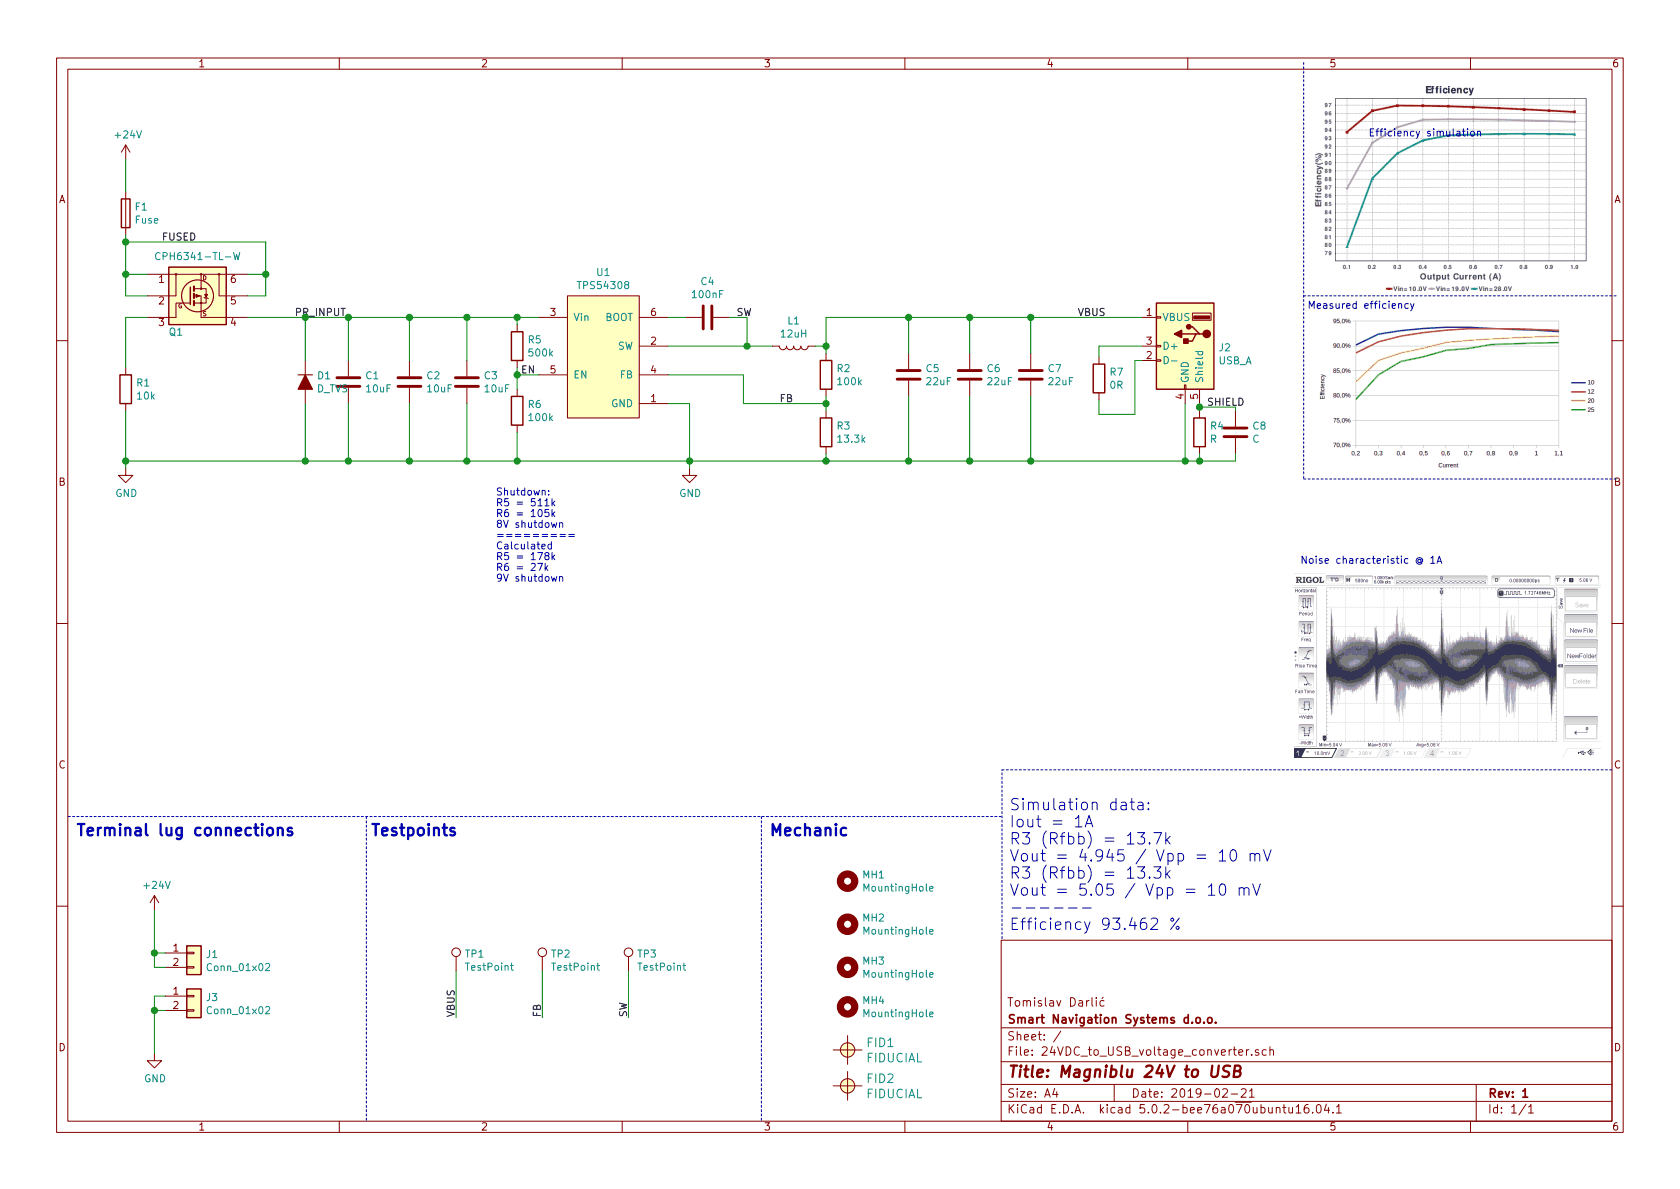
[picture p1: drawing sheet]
EESchema Schematic File Version 4
LIBS:24VDC_to_USB_voltage_converter-cache
EELAYER 29 0
EELAYER END
$Descr A4 11693 8268
encoding utf-8
Sheet 1 1
Title "Magniblu 24V to USB"
Date "2019-02-21"
Rev "1"
Comp "Smart Navigation Systems d.o.o."
Comment1 "Tomislav Darlić"
Comment2 ""
Comment3 ""
Comment4 ""
$EndDescr
$Comp
L power:+24V #PWR01
U 1 1
P 875 1100
F 0 "#PWR01" H 875 950 50  0001 C CNN
F 1 "+24V" H 890 1273 50  0000 C CNN
F 2 "" H 875 1100 50  0001 C CNN
F 3 "" H 875 1100 50  0001 C CNN
	1    875  1100
	1    0    0    -1  
$EndComp
$Comp
L Device:C C3
U 1 1
P 3250 2650
F 0 "C3" H 3365 2696 50  0000 L CNN
F 1 "10uF" H 3365 2605 50  0000 L CNN
F 2 "Capacitor_SMD:C_1206_3216Metric" H 3288 2500 50  0001 C CNN
F 3 "~" H 3250 2650 50  0001 C CNN
F 4 "Murata" H 3250 2650 50  0001 C CNN "Maker"
F 5 "GRT31CR61H106ME01L" H 3250 2650 50  0001 C CNN "Maker code"
F 6 "Multilayer Ceramic Capacitors MLCC - SMD/SMT 1206 50Vdc 10uF X5R 20% RoHS Compliant" H 3250 2650 50  0001 C CNN "Type"
F 7 "81-GRT31CR61H106ME1L" H 3250 2650 50  0001 C CNN "Mouser code"
	1    3250 2650
	1    0    0    -1  
$EndComp
$Comp
L Device:C C2
U 1 1
P 2850 2650
F 0 "C2" H 2965 2696 50  0000 L CNN
F 1 "10uF" H 2965 2605 50  0000 L CNN
F 2 "Capacitor_SMD:C_1206_3216Metric" H 2888 2500 50  0001 C CNN
F 3 "~" H 2850 2650 50  0001 C CNN
F 4 "Murata" H 2850 2650 50  0001 C CNN "Maker"
F 5 "GRT31CR61H106ME01L" H 2850 2650 50  0001 C CNN "Maker code"
F 6 "Multilayer Ceramic Capacitors MLCC - SMD/SMT 1206 50Vdc 10uF X5R 20% RoHS Compliant" H 2850 2650 50  0001 C CNN "Type"
F 7 "81-GRT31CR61H106ME1L" H 2850 2650 50  0001 C CNN "Mouser code"
	1    2850 2650
	1    0    0    -1  
$EndComp
$Comp
L Device:C C1
U 1 1
P 2425 2650
F 0 "C1" H 2540 2696 50  0000 L CNN
F 1 "10uF" H 2540 2605 50  0000 L CNN
F 2 "Capacitor_SMD:C_1206_3216Metric" H 2463 2500 50  0001 C CNN
F 3 "~" H 2425 2650 50  0001 C CNN
F 4 "Murata" H 2425 2650 50  0001 C CNN "Maker"
F 5 "GRT31CR61H106ME01L" H 2425 2650 50  0001 C CNN "Maker code"
F 6 "Multilayer Ceramic Capacitors MLCC - SMD/SMT 1206 50Vdc 10uF X5R 20% RoHS Compliant" H 2425 2650 50  0001 C CNN "Type"
F 7 "81-GRT31CR61H106ME1L" H 2425 2650 50  0001 C CNN "Mouser code"
	1    2425 2650
	1    0    0    -1  
$EndComp
$Comp
L Device:C C4
U 1 1
P 4925 2200
F 0 "C4" V 4673 2200 50  0000 C CNN
F 1 "100nF" V 4764 2200 50  0000 C CNN
F 2 "Capacitor_SMD:C_0603_1608Metric" H 4963 2050 50  0001 C CNN
F 3 "~" H 4925 2200 50  0001 C CNN
F 4 "Yageo" H 4925 2200 50  0001 C CNN "Maker"
F 5 "CC0603KRX7R9BB104" H 4925 2200 50  0001 C CNN "Maker code"
F 6 "Multilayer Ceramic Capacitors MLCC - SMD/SMT 100nF 50V X7R 10%" H 4925 2200 50  0001 C CNN "Type"
F 7 "603-CC603KRX7R9BB104" H 4925 2200 50  0001 C CNN "Mouser code"
	1    4925 2200
	0    1    1    0   
$EndComp
$Comp
L Device:Fuse F1
U 1 1
P 875 1475
F 0 "F1" H 935 1521 50  0000 L CNN
F 1 "Fuse" H 935 1430 50  0000 L CNN
F 2 "Local:Fuse_2410_(6125_metric)" V 805 1475 50  0001 C CNN
F 3 "~" H 875 1475 50  0001 C CNN
F 4 "BelFuse" H 875 1475 50  0001 C CNN "Maker"
F 5 "0679L1500-05" H 875 1475 50  0001 C CNN "Maker code"
F 6 "Surface Mount Fuses 1.5 A, 125 VAC / VDC" H 875 1475 50  0001 C CNN "Type"
F 7 "530-0679L1500-05" H 875 1475 50  0001 C CNN "Mouser code"
	1    875  1475
	1    0    0    -1  
$EndComp
$Comp
L Device:L L1
U 1 1
P 5525 2400
F 0 "L1" V 5347 2400 50  0000 C CNN
F 1 "12uH" V 5438 2400 50  0000 C CNN
F 2 "Inductor_SMD:L_Wuerth_WE-PD2-Typ-L" H 5525 2400 50  0001 C CNN
F 3 "~" H 5525 2400 50  0001 C CNN
F 4 "Bourns" H 5525 2400 50  0001 C CNN "Maker"
F 5 "SDE0805A-120M" H 5525 2400 50  0001 C CNN "Maker code"
F 6 "Fixed Inductors 12uH 20% SMD 0805 AEC-Q200" H 5525 2400 50  0001 C CNN "Type"
F 7 "652-SDE0805A-120M" H 5525 2400 50  0001 C CNN "Mouser code"
	1    5525 2400
	0    1    1    0   
$EndComp
Wire Wire Line
	875  1100 875  1325
Wire Wire Line
	4650 2200 4775 2200
Wire Wire Line
	4650 2400 5200 2400
Wire Wire Line
	5075 2200 5200 2200
Wire Wire Line
	5200 2200 5200 2400
Connection ~ 5200 2400
Wire Wire Line
	5200 2400 5375 2400
$Comp
L Local-special:FDC365P Q1
U 1 1
P 1375 2050
F 0 "Q1" H 1225 1800 50  0000 C CNN
F 1 "CPH6341-TL-W" H 1375 2326 50  0000 C CNN
F 2 "Package_TO_SOT_SMD:SOT-23-6_Handsoldering" H 1370 1735 50  0001 C CIN
F 3 "~" H 1375 2325 50  0000 C CNN
F 4 "ON Semiconductor" H 1375 2050 50  0001 C CNN "Maker"
F 5 "CPH6341-TL-W" H 1375 2050 50  0001 C CNN "Maker code"
F 6 "MOSFET PCH 4V DRIVE SERIES" H 1375 2050 50  0001 C CNN "Type"
F 7 "863-CPH6341-TL-W" H 1375 2050 50  0001 C CNN "Mouser code"
	1    1375 2050
	1    0    0    -1  
$EndComp
$Comp
L Device:R R1
U 1 1
P 875 2700
F 0 "R1" H 945 2746 50  0000 L CNN
F 1 "10k" H 945 2655 50  0000 L CNN
F 2 "Resistor_SMD:R_0603_1608Metric" V 805 2700 50  0001 C CNN
F 3 "~" H 875 2700 50  0001 C CNN
	1    875  2700
	1    0    0    -1  
$EndComp
$Comp
L Device:D_ALT D1
U 1 1
P 2125 2650
F 0 "D1" V 2079 2729 50  0000 L CNN
F 1 "D_TVS" V 2170 2729 50  0000 L CNN
F 2 "Local:D-FLAT" H 2125 2650 50  0001 C CNN
F 3 "~" H 2125 2650 50  0001 C CNN
F 4 "Diodes Incorporated" H 2125 2650 50  0001 C CNN "Maker"
F 5 "P4SMAJ30ADF-13" H 2125 2650 50  0001 C CNN "Maker code"
F 6 "ESD Suppressors / TVS Diodes Transient Voltage" H 2125 2650 50  0001 C CNN "Type"
F 7 "621-P4SMAJ30ADF-13" H 2125 2650 50  0001 C CNN "Mouser code"
	1    2125 2650
	0    1    1    0   
$EndComp
Wire Wire Line
	875  1625 875  1675
Wire Wire Line
	875  2050 1025 2050
Wire Wire Line
	1025 1900 875  1900
Connection ~ 875  1900
Wire Wire Line
	875  1900 875  2050
Wire Wire Line
	1725 1900 1850 1900
Wire Wire Line
	1725 2050 1850 2050
Wire Wire Line
	1850 2050 1850 1900
Wire Wire Line
	1850 1900 1850 1675
Wire Wire Line
	1850 1675 875  1675
Connection ~ 1850 1900
Connection ~ 875  1675
Wire Wire Line
	875  1675 875  1900
$Comp
L Device:R R3
U 1 1
P 5750 3000
F 0 "R3" H 5820 3046 50  0000 L CNN
F 1 "13.3k" H 5820 2955 50  0000 L CNN
F 2 "Resistor_SMD:R_0603_1608Metric" V 5680 3000 50  0001 C CNN
F 3 "~" H 5750 3000 50  0001 C CNN
F 4 "Yageo" H 5750 3000 50  0001 C CNN "Maker"
F 5 "AC0603FR-0713K3L" H 5750 3000 50  0001 C CNN "Maker code"
F 6 "Thick Film Resistors - SMD AEC-Q200 RoHS Compliant" H 5750 3000 50  0001 C CNN "Type"
F 7 "603-AC0603FR-0713K3L" H 5750 3000 50  0001 C CNN "Mouser code"
	1    5750 3000
	1    0    0    -1  
$EndComp
$Comp
L Device:R R2
U 1 1
P 5750 2600
F 0 "R2" H 5820 2646 50  0000 L CNN
F 1 "100k" H 5820 2555 50  0000 L CNN
F 2 "Resistor_SMD:R_0603_1608Metric" V 5680 2600 50  0001 C CNN
F 3 "~" H 5750 2600 50  0001 C CNN
F 4 "ROHM Semiconductor" H 5750 2600 50  0001 C CNN "Maker"
F 5 "SFR03EZPF1003" H 5750 2600 50  0001 C CNN "Maker code"
F 6 "Thick Film Resistors - SMD 0603 100Kohm 1% Anti-Sulfur AEC-Q200 RoHS Compliant" H 5750 2600 50  0001 C CNN "Type"
F 7 "755-SFR03EZPF1003" H 5750 2600 50  0001 C CNN "Mouser code"
	1    5750 2600
	1    0    0    -1  
$EndComp
Wire Wire Line
	5675 2400 5750 2400
Wire Wire Line
	5750 2400 5750 2450
Wire Wire Line
	5750 2750 5750 2800
Wire Wire Line
	4650 2600 5175 2600
Wire Wire Line
	5175 2600 5175 2800
Wire Wire Line
	5175 2800 5750 2800
Connection ~ 5750 2800
Wire Wire Line
	5750 2800 5750 2850
Wire Wire Line
	5750 3150 5750 3200
$Comp
L power:GND #PWR02
U 1 1
P 875 3250
F 0 "#PWR02" H 875 3000 50  0001 C CNN
F 1 "GND" H 880 3077 50  0000 C CNN
F 2 "" H 875 3250 50  0001 C CNN
F 3 "" H 875 3250 50  0001 C CNN
	1    875  3250
	1    0    0    -1  
$EndComp
Wire Wire Line
	4650 2800 4800 2800
Wire Wire Line
	4800 2800 4800 3200
Connection ~ 4800 3200
Wire Wire Line
	2125 2500 2125 2200
Wire Wire Line
	2425 2500 2425 2200
Connection ~ 2425 2200
Wire Wire Line
	2425 2200 2850 2200
Wire Wire Line
	2850 2500 2850 2200
Connection ~ 2850 2200
Wire Wire Line
	2850 2200 3250 2200
Wire Wire Line
	3250 2500 3250 2200
Connection ~ 3250 2200
Wire Wire Line
	3250 2200 3600 2200
Wire Wire Line
	2125 2800 2125 3200
Wire Wire Line
	2425 2800 2425 3200
Connection ~ 2425 3200
Wire Wire Line
	2425 3200 2850 3200
Wire Wire Line
	2850 2800 2850 3200
Connection ~ 2850 3200
Wire Wire Line
	2850 3200 3250 3200
Wire Wire Line
	3250 2800 3250 3200
Connection ~ 3250 3200
Wire Wire Line
	3250 3200 3600 3200
$Comp
L Connector:USB_A J2
U 1 1
P 8250 2400
F 0 "J2" H 8020 2391 50  0000 R CNN
F 1 "USB_A" H 8020 2300 50  0000 R CNN
F 2 "Local:BEL-USBA-SS-52100-001" H 8400 2350 50  0001 C CNN
F 3 " ~" H 8400 2350 50  0001 C CNN
F 4 "Bel" H 8250 2400 50  0001 C CNN "Maker"
F 5 "SS-52100-001" H 8250 2400 50  0001 C CNN "Maker code"
F 6 "USB Connectors USB 2.0 R Angle Recpt Type A" H 8250 2400 50  0001 C CNN "Type"
F 7 "530-SS-52100-001" H 8250 2400 50  0001 C CNN "Mouser code"
	1    8250 2400
	-1   0    0    -1  
$EndComp
Wire Wire Line
	5750 2400 5750 2200
Connection ~ 5750 2400
$Comp
L Device:C C5
U 1 1
P 6325 2600
F 0 "C5" H 6440 2646 50  0000 L CNN
F 1 "22uF" H 6440 2555 50  0000 L CNN
F 2 "Resistor_SMD:R_0805_2012Metric" H 6363 2450 50  0001 C CNN
F 3 "~" H 6325 2600 50  0001 C CNN
F 4 "Murata" H 6325 2600 50  0001 C CNN "Maker"
F 5 "GRM21BR61E226ME44K" H 6325 2600 50  0001 C CNN "Maker code"
F 6 "Capacitors MLCC - SMD/SMT 22UF 25V 20% 0805" H 6325 2600 50  0001 C CNN "Type"
F 7 "81-GRM21BR61E226ME4K" H 6325 2600 50  0001 C CNN "Mouser code"
	1    6325 2600
	1    0    0    -1  
$EndComp
$Comp
L Device:C C6
U 1 1
P 6750 2600
F 0 "C6" H 6865 2646 50  0000 L CNN
F 1 "22uF" H 6865 2555 50  0000 L CNN
F 2 "Resistor_SMD:R_0805_2012Metric" H 6788 2450 50  0001 C CNN
F 3 "~" H 6750 2600 50  0001 C CNN
F 4 "Murata" H 6750 2600 50  0001 C CNN "Maker"
F 5 "GRM21BR61E226ME44K" H 6750 2600 50  0001 C CNN "Maker code"
F 6 "Capacitors MLCC - SMD/SMT 22UF 25V 20% 0805" H 6750 2600 50  0001 C CNN "Type"
F 7 "81-GRM21BR61E226ME4K" H 6750 2600 50  0001 C CNN "Mouser code"
	1    6750 2600
	1    0    0    -1  
$EndComp
$Comp
L Device:C C7
U 1 1
P 7175 2600
F 0 "C7" H 7290 2646 50  0000 L CNN
F 1 "22uF" H 7290 2555 50  0000 L CNN
F 2 "Resistor_SMD:R_0805_2012Metric" H 7213 2450 50  0001 C CNN
F 3 "~" H 7175 2600 50  0001 C CNN
F 4 "Murata" H 7175 2600 50  0001 C CNN "Maker"
F 5 "GRM21BR61E226ME44K" H 7175 2600 50  0001 C CNN "Maker code"
F 6 "Capacitors MLCC - SMD/SMT 22UF 25V 20% 0805" H 7175 2600 50  0001 C CNN "Type"
F 7 "81-GRM21BR61E226ME4K" H 7175 2600 50  0001 C CNN "Mouser code"
	1    7175 2600
	1    0    0    -1  
$EndComp
Wire Wire Line
	5750 2200 6325 2200
Wire Wire Line
	6325 2450 6325 2200
Connection ~ 6325 2200
Wire Wire Line
	6325 2200 6750 2200
Wire Wire Line
	6750 2450 6750 2200
Connection ~ 6750 2200
Wire Wire Line
	6750 2200 7175 2200
Wire Wire Line
	7175 2450 7175 2200
Connection ~ 7175 2200
Wire Wire Line
	5750 3200 6325 3200
Wire Wire Line
	8250 3200 8250 2800
Connection ~ 5750 3200
Wire Wire Line
	4800 3200 5750 3200
Wire Wire Line
	6325 2750 6325 3200
Connection ~ 6325 3200
Wire Wire Line
	6325 3200 6750 3200
Wire Wire Line
	6750 2750 6750 3200
Connection ~ 6750 3200
Wire Wire Line
	6750 3200 7175 3200
Wire Wire Line
	7175 2750 7175 3200
$Comp
L Device:R R4
U 1 1
P 8350 3000
F 0 "R4" H 8420 3046 50  0000 L CNN
F 1 "R" H 8420 2955 50  0000 L CNN
F 2 "Resistor_SMD:R_0603_1608Metric" V 8280 3000 50  0001 C CNN
F 3 "~" H 8350 3000 50  0001 C CNN
	1    8350 3000
	1    0    0    -1  
$EndComp
$Comp
L Device:C C8
U 1 1
P 8600 3000
F 0 "C8" H 8715 3046 50  0000 L CNN
F 1 "C" H 8715 2955 50  0000 L CNN
F 2 "Capacitor_SMD:C_0603_1608Metric" H 8638 2850 50  0001 C CNN
F 3 "~" H 8600 3000 50  0001 C CNN
	1    8600 3000
	1    0    0    -1  
$EndComp
Wire Wire Line
	8350 2800 8350 2825
Wire Wire Line
	8600 2850 8600 2825
Wire Wire Line
	8600 2825 8350 2825
Connection ~ 8350 2825
Wire Wire Line
	8350 2825 8350 2850
Wire Wire Line
	8600 3150 8600 3200
Wire Wire Line
	8600 3200 8350 3200
Connection ~ 8250 3200
Wire Wire Line
	8350 3150 8350 3200
Connection ~ 8350 3200
Wire Wire Line
	8350 3200 8250 3200
$Comp
L Connector_Generic:Conn_01x02 J1
U 1 1
P 1350 6625
F 0 "J1" H 1430 6617 50  0000 L CNN
F 1 "Conn_01x02" H 1430 6526 50  0000 L CNN
F 2 "Local:TE FASTON 250 TAB 928814-1" H 1350 6625 50  0001 C CNN
F 3 "~" H 1350 6625 50  0001 C CNN
F 4 "TE Connectivity" H 1350 6625 50  0001 C CNN "Maker"
F 5 "928814-1" H 1350 6625 50  0001 C CNN "Maker code"
F 6 "Terminals GDS FLACHSTECK 6.3" H 1350 6625 50  0001 C CNN "Type"
F 7 "571-928814-1" H 1350 6625 50  0001 C CNN "Mouser code"
	1    1350 6625
	1    0    0    -1  
$EndComp
Wire Wire Line
	875  2200 875  2550
Wire Wire Line
	875  2200 1025 2200
Text Label 2050 2200 0    50   ~ 0
PR_INPUT
Text Label 7500 2200 0    50   ~ 0
VBUS
Text Label 5425 2800 0    50   ~ 0
FB
Text Label 5125 2200 0    50   ~ 0
SW
$Comp
L Connector_Generic:Conn_01x02 J3
U 1 1
P 1350 6925
F 0 "J3" H 1430 6917 50  0000 L CNN
F 1 "Conn_01x02" H 1430 6826 50  0000 L CNN
F 2 "Local:TE FASTON 250 TAB 928814-1" H 1350 6925 50  0001 C CNN
F 3 "~" H 1350 6925 50  0001 C CNN
F 4 "TE Connectivity" H 1350 6925 50  0001 C CNN "Maker"
F 5 "928814-1" H 1350 6925 50  0001 C CNN "Maker code"
F 6 "Terminals GDS FLACHSTECK 6.3" H 1350 6925 50  0001 C CNN "Type"
F 7 "571-928814-1" H 1350 6925 50  0001 C CNN "Mouser code"
	1    1350 6925
	1    0    0    -1  
$EndComp
$Comp
L power:+24V #PWR04
U 1 1
P 1075 6325
F 0 "#PWR04" H 1075 6175 50  0001 C CNN
F 1 "+24V" H 1090 6498 50  0000 C CNN
F 2 "" H 1075 6325 50  0001 C CNN
F 3 "" H 1075 6325 50  0001 C CNN
	1    1075 6325
	1    0    0    -1  
$EndComp
$Comp
L power:GND #PWR05
U 1 1
P 1075 7325
F 0 "#PWR05" H 1075 7075 50  0001 C CNN
F 1 "GND" H 1080 7152 50  0000 C CNN
F 2 "" H 1075 7325 50  0001 C CNN
F 3 "" H 1075 7325 50  0001 C CNN
	1    1075 7325
	1    0    0    -1  
$EndComp
Wire Wire Line
	1075 6325 1075 6625
Wire Wire Line
	1075 6625 1150 6625
Wire Wire Line
	1150 6725 1075 6725
Wire Wire Line
	1075 6725 1075 6625
Connection ~ 1075 6625
Wire Wire Line
	1150 6925 1075 6925
Wire Wire Line
	1075 6925 1075 7025
Wire Wire Line
	1150 7025 1075 7025
Connection ~ 1075 7025
Wire Wire Line
	1075 7025 1075 7325
Wire Notes Line
	2550 5675 2550 7800
Text Notes 525  5825 0    79   ~ 16
Terminal lug connections
$Comp
L Connector:TestPoint TP1
U 1 1
P 3175 6750
F 0 "TP1" H 3233 6870 50  0000 L CNN
F 1 "TestPoint" H 3233 6779 50  0000 L CNN
F 2 "TestPoint:TestPoint_Pad_D1.5mm" H 3375 6750 50  0001 C CNN
F 3 "~" H 3375 6750 50  0001 C CNN
	1    3175 6750
	1    0    0    -1  
$EndComp
Wire Wire Line
	3175 6750 3175 7075
Text Label 3175 7075 1    50   ~ 0
VBUS
$Comp
L Connector:TestPoint TP2
U 1 1
P 3775 6750
F 0 "TP2" H 3833 6870 50  0000 L CNN
F 1 "TestPoint" H 3833 6779 50  0000 L CNN
F 2 "TestPoint:TestPoint_Pad_D1.5mm" H 3975 6750 50  0001 C CNN
F 3 "~" H 3975 6750 50  0001 C CNN
	1    3775 6750
	1    0    0    -1  
$EndComp
Wire Wire Line
	3775 6750 3775 7075
$Comp
L Connector:TestPoint TP3
U 1 1
P 4375 6750
F 0 "TP3" H 4433 6870 50  0000 L CNN
F 1 "TestPoint" H 4433 6779 50  0000 L CNN
F 2 "TestPoint:TestPoint_Pad_D1.5mm" H 4575 6750 50  0001 C CNN
F 3 "~" H 4575 6750 50  0001 C CNN
	1    4375 6750
	1    0    0    -1  
$EndComp
Wire Wire Line
	4375 6750 4375 7075
Text Label 3775 7075 1    50   ~ 0
FB
Text Label 4375 7075 1    50   ~ 0
SW
Text Notes 7025 6475 0    79   ~ 0
Simulation data:\nIout = 1A\nR3 (Rfbb) = 13.7k\nVout = 4.945 / Vpp = 10 mV\nR3 (Rfbb) = 13.3k\nVout = 5.05 / Vpp = 10 mV\n------\nEfficiency 93.462 %
Wire Notes Line
	5300 5675 5300 7800
Text Notes 2575 5825 0    79   ~ 16
Testpoints
Wire Notes Line
	6975 6525 6975 5350
Wire Notes Line
	6975 5350 11225 5350
$Comp
L Local-special:TPS54308 U1
U 1 1
P 4200 2500
F 0 "U1" H 4200 3115 50  0000 C CNN
F 1 "TPS54308" H 4200 3024 50  0000 C CNN
F 2 "Package_TO_SOT_SMD:SOT-23-6_Handsoldering" H 5050 2400 50  0001 C CNN
F 3 "" H 5050 2400 50  0001 C CNN
F 4 "Texas Instruments" H 4200 2500 50  0001 C CNN "Maker"
F 5 "TPS54308DDCR" H 4200 2500 50  0001 C CNN "Maker code"
F 6 "Switching Voltage Regulator 4.5V to 28V Input, 3A Output, Synchronous 350kHz FCCM Step-Down Converter 6-SOT-23-THIN-40 to 125 RoHS Compliant" H 4200 2500 50  0001 C CNN "Type"
F 7 "595-TPS54308DDCR" H 4200 2500 50  0001 C CNN "Mouser code"
	1    4200 2500
	1    0    0    -1  
$EndComp
$Comp
L Device:R R5
U 1 1
P 3600 2400
F 0 "R5" H 3670 2446 50  0000 L CNN
F 1 "500k" H 3670 2355 50  0000 L CNN
F 2 "Resistor_SMD:R_0603_1608Metric" V 3530 2400 50  0001 C CNN
F 3 "~" H 3600 2400 50  0001 C CNN
	1    3600 2400
	1    0    0    -1  
$EndComp
$Comp
L Device:R R6
U 1 1
P 3600 2850
F 0 "R6" H 3670 2896 50  0000 L CNN
F 1 "100k" H 3670 2805 50  0000 L CNN
F 2 "Resistor_SMD:R_0603_1608Metric" V 3530 2850 50  0001 C CNN
F 3 "~" H 3600 2850 50  0001 C CNN
	1    3600 2850
	1    0    0    -1  
$EndComp
Wire Wire Line
	3600 2250 3600 2200
Connection ~ 3600 2200
Wire Wire Line
	3600 2200 3750 2200
Wire Wire Line
	3600 2550 3600 2600
Wire Wire Line
	3750 2600 3600 2600
Connection ~ 3600 2600
Wire Wire Line
	3600 2600 3600 2700
Wire Wire Line
	3600 3000 3600 3200
Connection ~ 3600 3200
Wire Wire Line
	3600 3200 4800 3200
Text Notes 3450 4050 0    50   ~ 0
Shutdown:\nR5 = 511k\nR6 = 105k\n8V shutdown\n=========\nCalculated\nR5 = 178k\nR6 = 27k\n9V shutdown
$Comp
L power:GND #PWR0101
U 1 1
P 4800 3250
F 0 "#PWR0101" H 4800 3000 50  0001 C CNN
F 1 "GND" H 4805 3077 50  0000 C CNN
F 2 "" H 4800 3250 50  0001 C CNN
F 3 "" H 4800 3250 50  0001 C CNN
	1    4800 3250
	1    0    0    -1  
$EndComp
Wire Wire Line
	4800 3250 4800 3200
Wire Notes Line
	9075 2050 11250 2050
Wire Notes Line
	475  5675 6975 5675
Text Label 3625 2600 0    50   ~ 0
EN
$Comp
L Mechanical:MountingHole MH1
U 1 1
P 5900 6125
F 0 "MH1" H 6000 6171 50  0000 L CNN
F 1 "MountingHole" H 6000 6080 50  0000 L CNN
F 2 "MountingHole:MountingHole_2.5mm" H 5900 6125 50  0001 C CNN
F 3 "~" H 5900 6125 50  0001 C CNN
	1    5900 6125
	1    0    0    -1  
$EndComp
$Comp
L Mechanical:MountingHole MH2
U 1 1
P 5900 6425
F 0 "MH2" H 6000 6471 50  0000 L CNN
F 1 "MountingHole" H 6000 6380 50  0000 L CNN
F 2 "MountingHole:MountingHole_2.5mm" H 5900 6425 50  0001 C CNN
F 3 "~" H 5900 6425 50  0001 C CNN
	1    5900 6425
	1    0    0    -1  
$EndComp
$Comp
L Mechanical:MountingHole MH3
U 1 1
P 5900 6725
F 0 "MH3" H 6000 6771 50  0000 L CNN
F 1 "MountingHole" H 6000 6680 50  0000 L CNN
F 2 "MountingHole:MountingHole_2.5mm" H 5900 6725 50  0001 C CNN
F 3 "~" H 5900 6725 50  0001 C CNN
	1    5900 6725
	1    0    0    -1  
$EndComp
$Comp
L Mechanical:MountingHole MH4
U 1 1
P 5900 7000
F 0 "MH4" H 6000 7046 50  0000 L CNN
F 1 "MountingHole" H 6000 6955 50  0000 L CNN
F 2 "MountingHole:MountingHole_2.5mm" H 5900 7000 50  0001 C CNN
F 3 "~" H 5900 7000 50  0001 C CNN
	1    5900 7000
	1    0    0    -1  
$EndComp
Text Label 1125 1675 0    50   ~ 0
FUSED
Text Label 8400 2825 0    50   ~ 0
SHIELD
Text Notes 5350 5825 0    79   ~ 16
Mechanic
$Comp
L Local-special:FIDUCIAL FID1
U 1 1
P 5900 7300
F 0 "FID1" H 6028 7353 60  0000 L CNN
F 1 "FIDUCIAL" H 6028 7247 60  0000 L CNN
F 2 "footprints:FIDUCIAL" H 6028 7194 60  0001 L CNN
F 3 "" H 5900 7300 60  0000 C CNN
	1    5900 7300
	1    0    0    -1  
$EndComp
$Comp
L Local-special:FIDUCIAL FID2
U 1 1
P 5900 7550
F 0 "FID2" H 6028 7603 60  0000 L CNN
F 1 "FIDUCIAL" H 6028 7497 60  0000 L CNN
F 2 "footprints:FIDUCIAL" H 6028 7444 60  0001 L CNN
F 3 "" H 5900 7550 60  0000 C CNN
	1    5900 7550
	1    0    0    -1  
$EndComp
Wire Wire Line
	7175 2200 7950 2200
Wire Wire Line
	7175 3200 8250 3200
Connection ~ 7175 3200
$Comp
L Device:R R7
U 1 1
P 7650 2625
F 0 "R7" H 7720 2671 50  0000 L CNN
F 1 "0R" H 7720 2580 50  0000 L CNN
F 2 "Resistor_SMD:R_0603_1608Metric" V 7580 2625 50  0001 C CNN
F 3 "~" H 7650 2625 50  0001 C CNN
	1    7650 2625
	1    0    0    -1  
$EndComp
Wire Wire Line
	7950 2400 7650 2400
Wire Wire Line
	7650 2400 7650 2475
Wire Wire Line
	7650 2775 7650 2875
Wire Wire Line
	7650 2875 7900 2875
Wire Wire Line
	7900 2875 7900 2500
Wire Wire Line
	7900 2500 7950 2500
Wire Notes Line
	9075 3325 11250 3325
Wire Notes Line
	9075 425  9075 3325
Text Notes 9100 2150 0    50   ~ 0
Measured efficiency
Text Notes 9525 950  0    50   ~ 0
Efficiency simulation
Text Notes 9050 3925 0    50   ~ 0
Noise characteristic @ 1A
Wire Wire Line
	875  2850 875  3200
Connection ~ 2125 2200
Wire Wire Line
	2125 2200 2425 2200
Connection ~ 2125 3200
Wire Wire Line
	2125 3200 2425 3200
Wire Wire Line
	1725 2200 2125 2200
Wire Wire Line
	875  3200 2125 3200
Connection ~ 875  3200
Wire Wire Line
	875  3200 875  3250
Text Notes 8125 3650 0    50   ~ 0
R4 - C8:\nPlace ferrite bead \nto isolate ground\nand shield
$EndSCHEMATC
